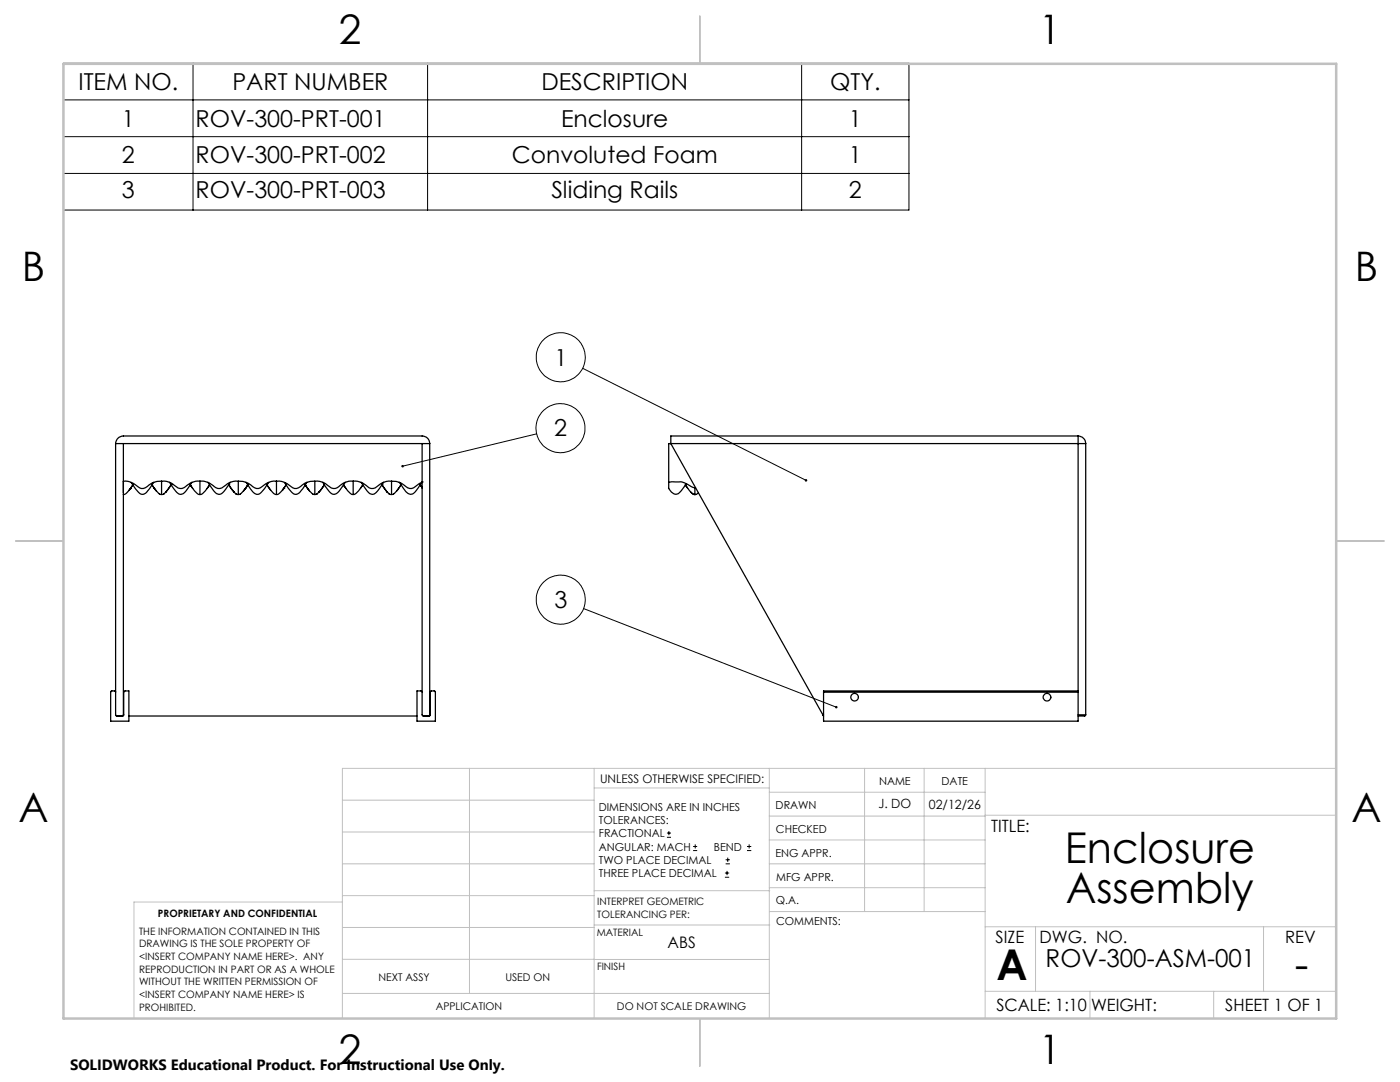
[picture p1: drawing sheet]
<svg xmlns="http://www.w3.org/2000/svg" width="279mm" height="216mm" viewBox="0 0 279 216" stroke-linecap="round" stroke-linejoin="round" font-family="sans-serif">
<g fill="none" stroke="#000" stroke-width=".25">
<path d="M23.1 88.5v54.2l.1 .2h1.4l.1-.2v-4.6l.2-.2h.8v6h-3.6v-5.9l.1-.1h.7l.2 .2M23.1 88.5a1.57 1.57 0 0 1 1.5-1.5h59.6a1.51 1.51 0 0 1 1.6 1.5M23.1 88.5h62.7M24.6 98.7v43.9l-.3 .3M24.6 88.5v9.9M26 97.5l-.2 .3 .1-.2M26 97.5h.1M26 97.5l.5-.7-.4 .6a1.95 1.95 0 0 1-1.5 1.3M30.3 96.7l.6 .8M30.3 96.8l.7 1M30.3 96.8h.1M30.3 96.8l.1 .1"/>
<path d="M30.7 96.2l-1.2 1.8a1.12 1.12 0 0 1-1.1 .6 1.12 1.12 0 0 1-1-.7l-1.2-1.6M30.8 97.5v-.1l.4 .6M31.1 97.8l.6 .7 .5 .2M31.8 98.5v.1M32.2 96a3.5 3.5 0 0 1 2.9 1.1 1.42 1.42 0 0 0 2.2-.2 4.4 4.4 0 0 1 5.8 .4 1.54 1.54 0 0 0 1.9-.5 3.1 3.1 0 0 1 2.6-.8M32.2 96a4.2 4.2 0 0 0-3.2 1.3 1.43 1.43 0 0 1-1.8-.5 3.4 3.4 0 0 0-2.6-.8v2.7M32.2 96v2.7M33.1 98.2h-.1M33.8 96.2l1.2 1.8a1.15 1.15 0 0 0 1.1 .6 1.15 1.15 0 0 0 1-.7l1.2-1.7M34.1 96.7l-1.1 1.6-.4 .3-.4 .1M34.1 96.7h.1M34.2 96.8l-1.1 1.4"/>
<path d="M38 96.7l.5 .8M38 96.8l.4 .6a2.04 2.04 0 0 0 1.5 1.3M38 96.8l.1 .1M39.9 96v2.7M41.3 97.5l.5-.7-.4 .6a2.04 2.04 0 0 1-1.5 1.3M41.5 96.2l1.2 1.7a1.16 1.16 0 0 0 1 .7 1.16 1.16 0 0 0 1.1-.6l1.2-1.8M45.6 96.8l1.1 1.3M45.6 96.7l1.5 1.8M45.6 96.7h.1M46.7 98.2h.1M47.1 98.5l.5 .2M47.6 96a4.2 4.2 0 0 1 3.2 1.3 1.43 1.43 0 0 0 1.8-.5 4.4 4.4 0 0 1 5.8 .5 1.46 1.46 0 0 0 1.9-.5 3.5 3.5 0 0 1 2.5-.8"/>
<path d="M47.6 96v2.7M48 98.5l-.1 .1M48.7 97.8l-.6 .7-.5 .2M49.1 96.2l1.2 1.8a1.15 1.15 0 0 0 1.1 .6 1.15 1.15 0 0 0 1-.7l1.2-1.6M49.5 96.8l-.7 1M49.5 96.8l-.6 .7 .1-.1M49.5 96.8l-.9 1.2M49.5 96.8h-.1M53.7 97.4l-.4-.6 .4 .6a1.95 1.95 0 0 0 1.5 1.3M53.8 97.5l.2 .3M55.2 96v2.7M56.6 97.5l-.2 .3 .1-.2"/>
<path d="M56.6 97.5h.1M56.6 97.5l.5-.7-.4 .6a2.04 2.04 0 0 1-1.5 1.3M60.9 96.7l.9 1.3M60.9 96.8l.9 1.2 .5 .5 .5 .2M60.9 96.8h.1M60.9 96.8l.1 .1M61.2 96.2l-1.2 1.8a1.12 1.12 0 0 1-1 .6 1.12 1.12 0 0 1-1-.7l-1.2-1.6M62.4 98.5v.1M62.8 96a3.5 3.5 0 0 1 2.9 1.1 1.42 1.42 0 0 0 2.2-.2 4.3 4.3 0 0 1 5.8 .4 1.53 1.53 0 0 0 1.9-.5 3.3 3.3 0 0 1 2.5-.8M62.8 96v2.7M63.7 98.2h-.1M64.4 96.2l1.2 1.8a1.15 1.15 0 0 0 1.1 .6 1.15 1.15 0 0 0 1-.7l1.2-1.7"/>
<path d="M64.7 96.7l-1.1 1.6-.5 .3-.3 .1M64.7 96.7h.1M64.7 96.8l-1.1 1.4M68.6 96.8l.1 .1M69 97.5l-.5-.7 .5 .6a2.04 2.04 0 0 0 1.5 1.3M70.5 96v2.7M71.9 97.5l.5-.7-.4 .6a2.04 2.04 0 0 1-1.5 1.3M72.1 96.2l1.1 1.7a1.16 1.16 0 0 0 1.1 .7 1.16 1.16 0 0 0 1.1-.6l1.2-1.8M76.2 96.8l1.1 1.3M76.2 96.7l1.2 1.6 .4 .3 .3 .1M76.2 96.7h.1M77.3 98.2h.1"/>
<path d="M78.1 96a4.1 4.1 0 0 1 3.3 1.3 1.48 1.48 0 0 0 1.8-.5l1-.6M78.1 96v2.7M78.6 98.5l-.1 .1M79.4 97.7l-.2 .3M79.7 96.2l.8 1.2a1.62 1.62 0 0 0 1.8 1.2l.5-.4 1.1-1.6M80 96.8l-.4 .6a1.95 1.95 0 0 1-1.5 1.3M80 96.8l-.6 .9M83.9 96.8l.3 .5M83.9 96.7v.1M84.2 96.2l-.4 .6M84.2 97.3h.1M84.2 96.2h.1"/>
<path d="M84.2 97.4v45.3l.2 .2h1.3l.2-.2v-4.7l.1-.1h.7l.2 .1v5.9h-3.7v-6h.9l.1 .2M84.2 96.3v1M84.2 88.5v7.7M85.8 88.5v54.2l-.3 .2M133.5 96.2h1.3a4.7 4.7 0 0 1 3.4 1l.5 .1M133.5 96.2v1.3M136.7 96.7l.5 .7a2.1 2.1 0 0 0 1.5 1.3M136.8 96.8l.4 .6M136.9 96.5l-1 1.5a1.19 1.19 0 0 1-1.1 .6 1.19 1.19 0 0 1-1.1-.7l-.3-.5M137.9 98.2l.5 .4 .3 .1M138.7 97.3v1.4M138.7 98.7h.1"/>
<path d="M138.7 97.3h.1M139.4 98.4l-.7 .3M215.2 87h-81.3v1.5l30.3 54.1M215.2 87v1.5M215.2 87a1.57 1.57 0 0 1 1.5 1.5M215.2 88.5h1.5M215.2 88.5v49.4M215.2 88.5h-81.7v7.7M216.7 88.5v54.1M164.4 138.1h50.8M164.4 138.1v5.8h50.8v-5.8M215.2 137.9h-50.8v.2"/>
<path d="M215.2 137.9v.2M25.7 142.9h57.5M164.2 142.6l.2 .3M164.2 142.6h.2M215.2 142.6h1.5M216.7 142.6l-.2 .3h-1.3"/>
<circle cx="170.6" cy="139.1" r=".76"/>
<circle cx="209" cy="139.1" r=".77"/>
</g>
<g fill="none" stroke="#000" stroke-width=".2">
<path d="M12.7 12.6h168.7v29.3h-168.7zM12.7 19.9h168.7M38.5 12.6v29.3M85.3 12.6v29.3M160 12.6v29.3M12.7 27.3h168.7M12.7 34.6h168.7M116.3 73.5l44.6 22.3M107.1 86.6l-26.8 6.4M116.5 121.4l50.4 19.7M133.1 167.1h.8M133.1 166.2h.8"/>
<path d="M133.5 165.8v.9M138.3 169.7h.8M138.3 168.9h.8M138.7 168.5v.8M144.7 175h.8M144.7 174.2h.8M144.8 172.4h.9M144.8 171.6h.9M145.1 173.8v.8M145.2 171.1v.9M149.1 169.7h.8M149.1 168.9h.8"/>
<path d="M149.5 168.5v.8"/>
<circle cx="111.9" cy="71.3" r="4.9"/>
<circle cx="111.9" cy="85.5" r="4.9"/>
<circle cx="111.9" cy="119.7" r="4.9"/>
</g>
<g fill="none" stroke="#c0c0c0" stroke-width=".2">
<path d="M68.3 159.7h50.3M93.7 153.3v44.9M118.6 153.3v49.9M118.6 157.2h34.9M153.5 153.3v49.9M153.5 158.1h43.1M172.5 153.3v28.6M184.4 153.3v28.6M196.6 153.3v49.9M266.7 153.3h-198.4v49.9M68.3 178.7h50.3M68.3 172.4h50.3"/>
<path d="M68.3 166h50.3M68.3 180h-41.6v23.2M118.6 177.7h35M153.5 167.6h43.1M153.5 162.8h43.1M153.5 172.4h43.1M153.5 177.1h43.1M196.6 162.7h70.1M68.3 198.2h85.2M68.3 191.4l85.2 .1M68.3 185.1h50.3M118.6 184.6h35"/>
<path d="M153.6 181.9h43M196.6 197.8h70.1M196.6 184.9h70.1M206.7 184.9v12.9M217.5 197.8v5.4M242.2 197.8v5.4M252.2 184.9v12.9"/>
</g>
<path d="M139.7 3.2v9.5M3.1 107.9h9.6M266.7 107.9h9.5M139.7 203.2v9.6" fill="none" stroke="#c0c0c0" stroke-width=".25"/>
<path d="M12.7 12.7h254v190.5h-254z" fill="none" stroke="#c0c0c0" stroke-width=".5"/>
<path d="M166.7 140.9v.1a.26 .26 0 0 0 .1 .3 .26 .26 0 0 0 .3-.1l-.2-.1h.2a.25 .25 0 0 0-.1-.3 .25 .25 0 0 0-.3 .1zM160.6 95.7v.1a.26 .26 0 0 0 .2 .3 .26 .26 0 0 0 .3-.1l-.2-.2 .2 .1a.27 .27 0 0 0-.2-.3 .27 .27 0 0 0-.3 .1zM80.2 92.8l-.1 .3 .2-.1-.2 .1a.25 .25 0 0 0 .4 .1 .25 .25 0 0 0 .1-.3 .25 .25 0 0 0-.4-.1z" fill="#000"/>
<g font-size="8.5">
<text x="212.5" y="172.1">Enclosure</text>
<text x="212.7" y="180.2">Assembly</text>
<text x="198.9" y="195.5">A</text>
<text x="258.4" y="195.4">-</text>
</g>
<g font-size="8.1">
<text x="67.6" y="8.9">2</text>
<text x="207.3" y="8.9">1</text>
<text x="4.4" y="56.1">B</text>
<text x="270.4" y="56.1">B</text>
<text x="3.7" y="164.1">A</text>
<text x="269.7" y="164.1">A</text>
<text x="67.6" y="212.4">2</text>
<text x="207.3" y="212.4">1</text>
</g>
<text font-size="4.9" x="208.7" y="193">ROV-300-ASM-001</text>
<g font-size="4.7">
<text x="15.6" y="17.9">ITEM NO.</text>
<text x="46.4" y="17.9">PART NUMBER</text>
<text x="108" y="17.9">DESCRIPTION</text>
<text x="165.7" y="17.9">QTY.</text>
<text x="24.3" y="25.3">1</text>
<text x="39" y="25.3">ROV-300-PRT-001</text>
<text x="112" y="25.3">Enclosure</text>
<text x="169.4" y="25.3">1</text>
<text x="24.3" y="32.6">2</text>
<text x="39" y="32.6">ROV-300-PRT-002</text>
<text x="102.1" y="32.6">Convoluted Foam</text>
<text x="169.4" y="32.6">1</text>
<text x="24.3" y="39.5">3</text>
<text x="39" y="39.5">ROV-300-PRT-003</text>
<text x="110" y="39.5">Sliding Rails</text>
<text x="169.4" y="39.5">2</text>
<text x="110.6" y="72.9">1</text>
<text x="110.6" y="87.1">2</text>
<text x="110.6" y="121.3">3</text>
</g>
<g font-size="3.4">
<text x="197.8" y="166">TITLE:</text>
<text x="198.7" y="188.1">SIZE</text>
<text x="207.5" y="188.1">DWG. NO.</text>
<text x="256.5" y="188.2">REV</text>
<text x="198.8" y="201.7">SCALE: 1:10</text>
<text x="217.7" y="201.8">WEIGHT:</text>
<text x="244.5" y="201.7">SHEET 1 OF 1</text>
</g>
<text font-size="3.2" x="133.2" y="189.1">ABS</text>
<text font-size="3" x="14" y="213.5">SOLIDWORKS Educational Product. For Instructional Use Only.</text>
<g font-size="2.5">
<text x="175.3" y="161.3">J. DO</text>
<text x="185.4" y="161.4">02/12/26</text>
</g>
<text font-size="2.4" x="119.8" y="156.2">UNLESS OTHERWISE SPECIFIED:</text>
<g font-size="2.2">
<text x="119.5" y="161.8">DIMENSIONS ARE IN INCHES</text>
<text x="154.8" y="161.4">DRAWN</text>
<text x="175.4" y="156.6">NAME</text>
<text x="187.9" y="156.7">DATE</text>
<text x="119.5" y="164.4">TOLERANCES:</text>
<text x="119.5" y="167.1">FRACTIONAL</text>
<text x="154.9" y="166.3">CHECKED</text>
<text x="119.5" y="169.7">ANGULAR: MACH</text>
<text x="119.5" y="172.4">TWO PLACE DECIMAL</text>
<text x="142.5" y="169.7">BEND</text>
<text x="154.8" y="170.9">ENG APPR.</text>
<text x="119.5" y="175">THREE PLACE DECIMAL</text>
<text x="154.9" y="175.7">MFG APPR.</text>
<text x="154.9" y="180.4">Q.A.</text>
<text x="154.9" y="184.6">COMMENTS:</text>
</g>
<g font-size="2.1">
<text x="75.5" y="195.7">NEXT ASSY</text>
<text x="100.9" y="195.7">USED ON</text>
<text x="86.9" y="201.5">APPLICATION</text>
<text x="123.1" y="201.6">DO NOT SCALE DRAWING</text>
</g>
<g font-size="2">
<text x="31.5" y="182.9">PROPRIETARY AND CONFIDENTIAL</text>
<text x="119.2" y="180.6">INTERPRET GEOMETRIC</text>
<text x="119.2" y="183.1">TOLERANCING PER:</text>
<text x="27.8" y="186.5">THE INFORMATION CONTAINED IN THIS</text>
<text x="27.8" y="189">DRAWING IS THE SOLE PROPERTY OF</text>
<text x="27.8" y="191.6">&lt;INSERT COMPANY NAME HERE&gt;. ANY</text>
<text x="119.1" y="186.7">MATERIAL</text>
<text x="27.8" y="194.1">REPRODUCTION IN PART OR AS A WHOLE</text>
<text x="27.8" y="196.6">WITHOUT THE WRITTEN PERMISSION OF</text>
<text x="119.1" y="193.5">FINISH</text>
<text x="27.8" y="199.1">&lt;INSERT COMPANY NAME HERE&gt; IS</text>
<text x="27.8" y="201.7">PROHIBITED.</text>
</g>
</svg>
